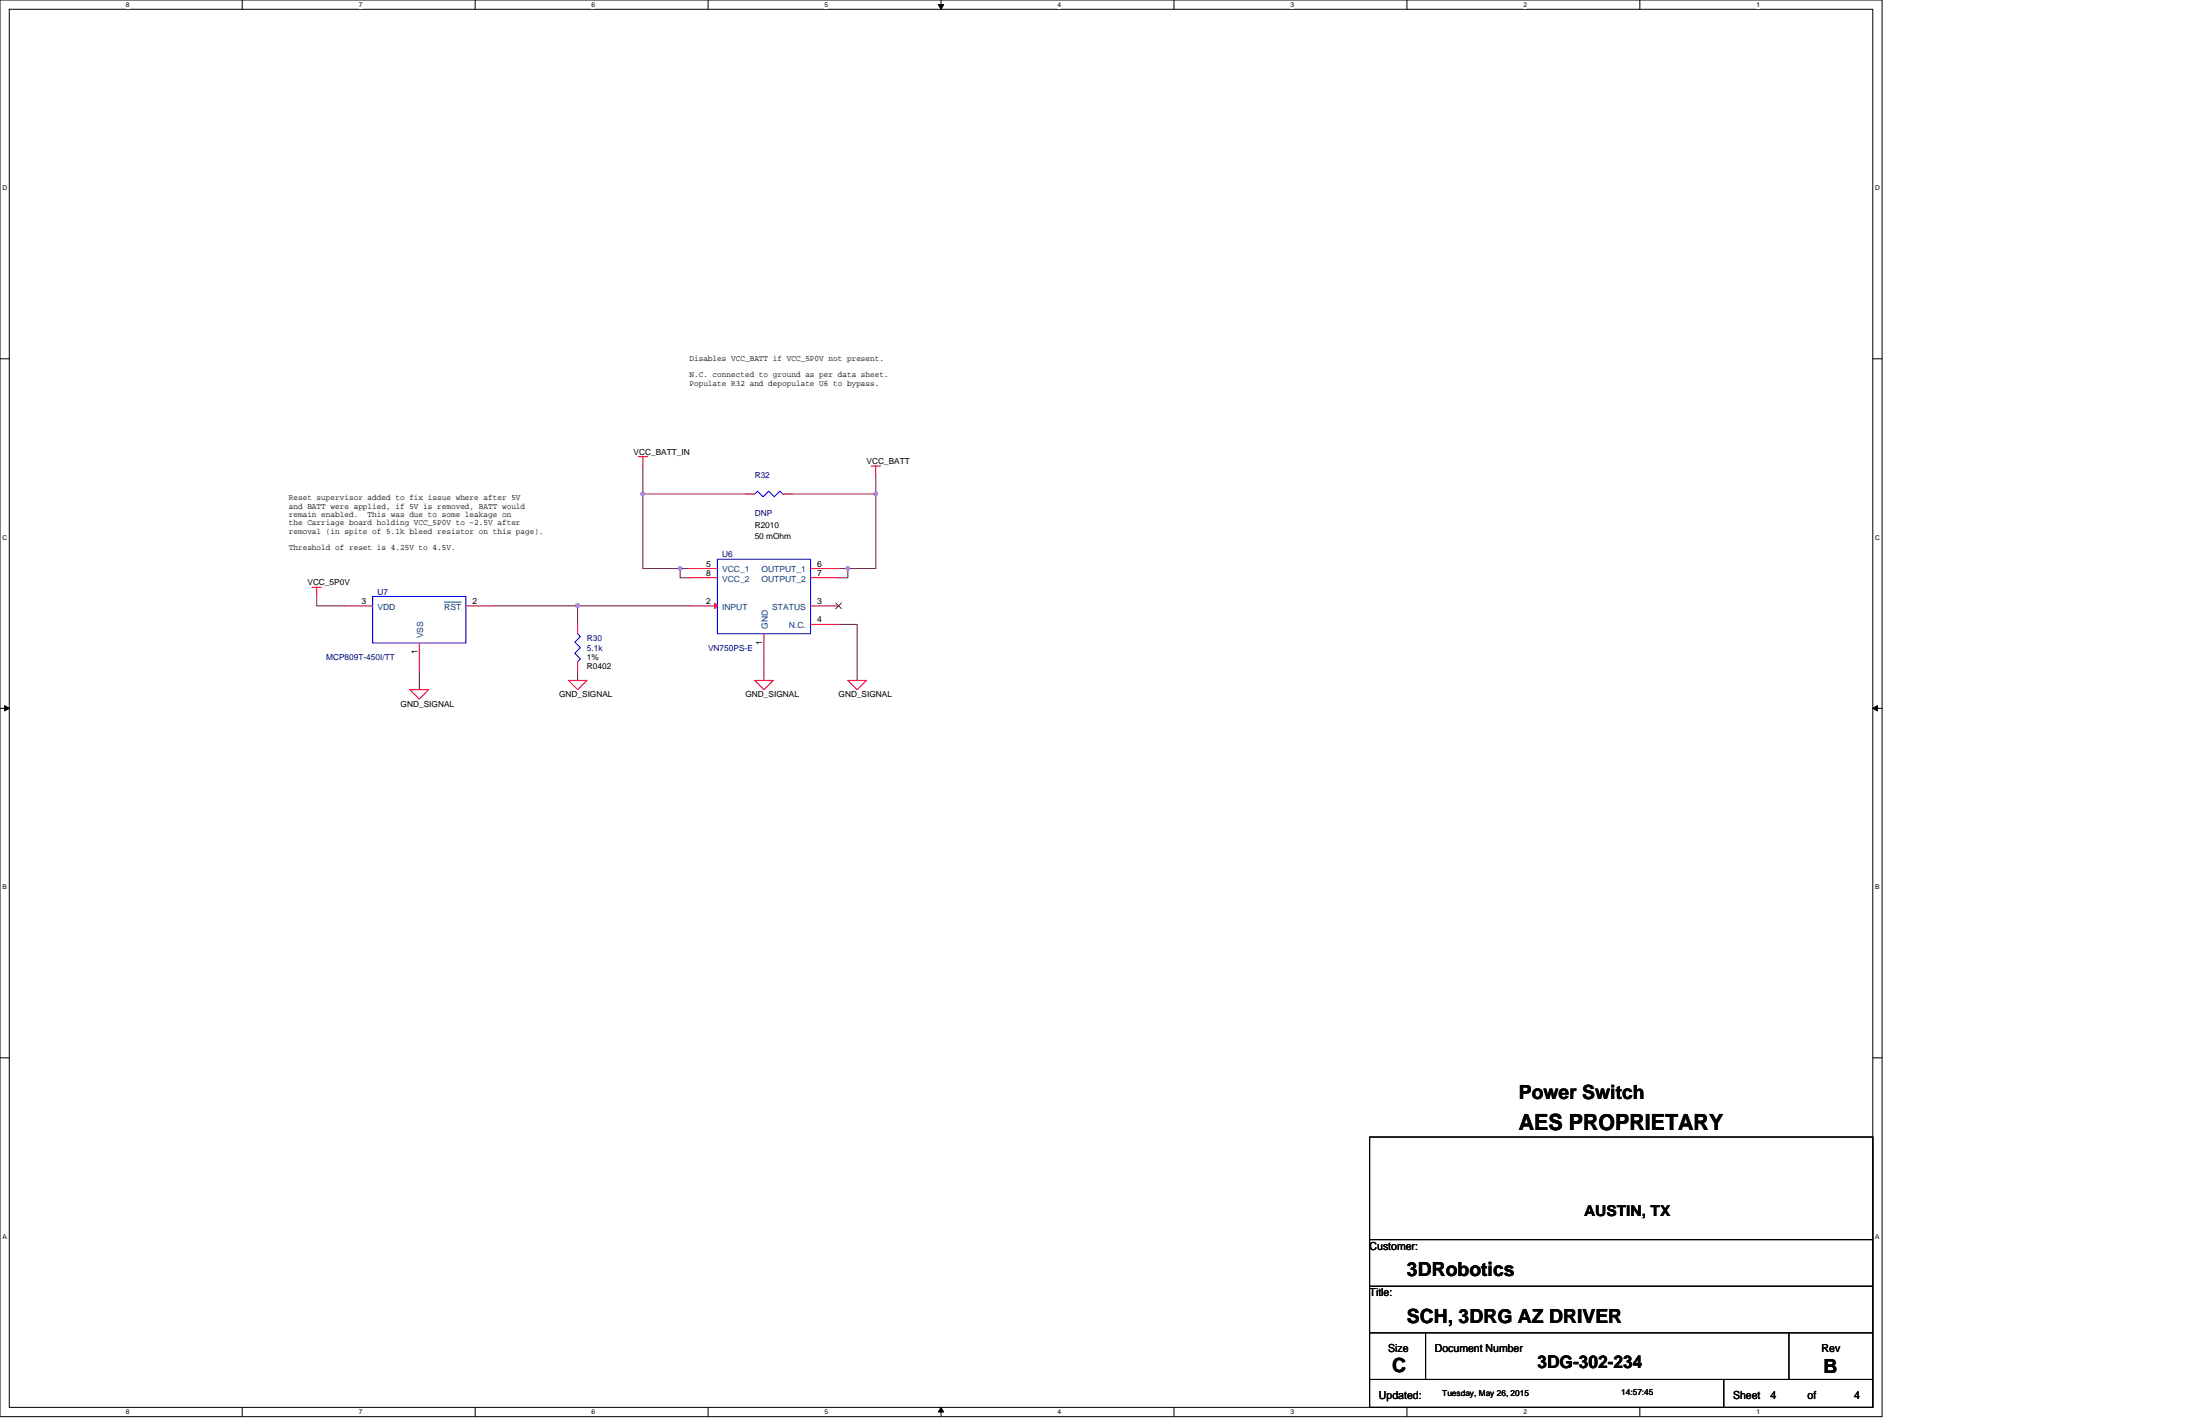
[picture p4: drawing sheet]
<svg xmlns="http://www.w3.org/2000/svg" width="432mm" height="279mm" viewBox="0 0 432 279" stroke-linecap="round" stroke-linejoin="round" font-family="sans-serif">
<path d="M0 0h369.4v278h-369.4zM1.8 1.8h365.8v274.3h-365.8z" fill="none" stroke="#000" stroke-width=".2"/>
<g fill="#fff">
<path d="M24.7 .2h.7v1.5h-.7z"/>
<path d="M24.7 276.3h.7v1.5h-.7z"/>
</g>
<path d="M47.5 0v1.8M47.5 276.1v1.9" fill="none" stroke="#000" stroke-width=".2"/>
<g fill="#fff">
<path d="M70.4 .2h.7v1.5h-.7z"/>
<path d="M70.4 276.3h.7v1.5h-.7z"/>
</g>
<path d="M93.3 0v1.8M93.3 276.1v1.9" fill="none" stroke="#000" stroke-width=".2"/>
<g fill="#fff">
<path d="M116.1 .2h.7v1.5h-.7z"/>
<path d="M116.1 276.3h.7v1.5h-.7z"/>
</g>
<path d="M139 0v1.8M139 276.1v1.9" fill="none" stroke="#000" stroke-width=".2"/>
<g fill="#fff">
<path d="M161.8 .2h.8v1.5h-.8z"/>
<path d="M161.8 276.3h.8v1.5h-.8z"/>
</g>
<path d="M184.7 0v1.8M184.7 276.1v1.9" fill="none" stroke="#000" stroke-width=".2"/>
<path d="M184.2 .9h1l-.5 .9zM184.7 276.1l.5 1h-1z" fill="#000" stroke="#000" stroke-width=".2"/>
<g fill="#fff">
<path d="M207.6 .2h.7v1.5h-.7z"/>
<path d="M207.6 276.3h.7v1.5h-.7z"/>
</g>
<path d="M230.4 0v1.8M230.4 276.1v1.9" fill="none" stroke="#000" stroke-width=".2"/>
<g fill="#fff">
<path d="M253.3 .2h.7v1.5h-.7z"/>
<path d="M253.3 276.3h.7v1.5h-.7z"/>
</g>
<path d="M276.1 0v1.8M276.1 276.1v1.9" fill="none" stroke="#000" stroke-width=".2"/>
<g fill="#fff">
<path d="M299 .2h.7v1.5h-.7z"/>
<path d="M299 276.3h.7v1.5h-.7z"/>
</g>
<path d="M321.9 0v1.8M321.9 276.1v1.9" fill="none" stroke="#000" stroke-width=".2"/>
<g fill="#fff">
<path d="M344.7 .2h.7v1.5h-.7z"/>
<path d="M344.7 276.3h.7v1.5h-.7z"/>
<path d="M.5 36.1h.9v1.5h-.9z"/>
<path d="M368 36.1h1v1.5h-1z"/>
<path d="M.5 104.7h.9v1.5h-.9z"/>
<path d="M368 104.7h1v1.5h-1z"/>
</g>
<path d="M0 70.4h1.8M367.6 70.4h1.8" fill="none" stroke="#000" stroke-width=".2"/>
<g fill="#fff">
<path d="M.5 173.3h.8v1.4h-.8z"/>
<path d="M368 173.3h.9v1.4h-.9z"/>
</g>
<path d="M0 139h1.8M367.6 139h1.8" fill="none" stroke="#000" stroke-width=".2"/>
<path d="M.9 138.5l.9 .5-.9 .5zM367.6 139l.9-.5v1z" fill="#000" stroke="#000" stroke-width=".2"/>
<g fill="#fff">
<path d="M.5 241.9h.8v1.4h-.8z"/>
<path d="M368 241.9h.9v1.4h-.9z"/>
</g>
<path d="M0 207.6h1.8M367.6 207.6h1.8M268.8 223.1h98.8v53h-98.8zM268.8 252.4h98.8M268.8 243.2h98.8M268.8 261.5h98.8M268.8 270.7h98.8M279.8 261.5v9.2M338.3 270.7v5.4M351.1 261.5v9.2" fill="none" stroke="#000" stroke-width=".2"/>
<g fill="none" stroke="#800040" stroke-width=".2">
<path d="M126.2 96.9v14.6h7.3M126.2 96.9h20.1M126.2 91.4v5.5M171.9 96.9v14.6h-5.5M171.9 93.3v3.6h-16.5M62.2 117v1.9h5.4M96.9 118.9h16.5M113.4 118.9h21.9M113.4 118.9v3.6M133.5 111.5v1.9h1.8M133.5 111.5h1.8M164.6 111.5h1.8v1.9h-1.8"/>
<path d="M82.3 131.7v3.6M113.4 131.7v1.8M149.9 129.8v3.7M164.6 122.5h3.6v11"/>
</g>
<g fill="#f0f" stroke="#f0f" stroke-width=".2">
<circle cx="126.2" cy="96.9" r=".35"/>
<circle cx="133.5" cy="111.5" r=".35"/>
<circle cx="166.4" cy="111.5" r=".35"/>
<circle cx="171.9" cy="96.9" r=".35"/>
<circle cx="113.4" cy="118.8" r=".36"/>
</g>
<g fill="none" stroke="#f00" stroke-width=".2">
<path d="M125.3 89.6h1.8M126.2 89.6v1.8M146.3 96.9h1.8M153.6 96.9h1.8M171 91.4h1.8M171.9 91.4v1.9M61.3 115.2h1.8M62.2 115.2v1.8M67.6 118.9h5.6M91.4 118.9h5.5M135.3 118.9h5.5M135.3 111.5h5.5"/>
<path d="M135.3 113.4h5.5M159.1 118.9h5.5M159.1 111.5h5.5M159.1 113.4h5.5M80.5 135.3h3.6l-1.8 1.9zM82.3 126.2v5.5M111.5 133.5h3.7l-1.8 1.8zM113.4 122.5v1.9M113.4 129.8v1.9M148.1 133.5h3.7l-1.9 1.8zM149.9 124.4v5.4M159.1 122.5h5.5"/>
<path d="M166.4 133.5h3.7l-1.9 1.8z"/>
</g>
<path d="M148.1 96.9l.6-.5 1.1 1.1 1.1-1.1 1.1 1.1 1.1-1.1 .5 .5M73.2 117h18.2v9.2h-18.2zM140.8 109.7h18.3v14.7h-18.3zM113.4 124.4l.5 .5-1.1 1.1 1.1 1.1-1.1 1.1 1.1 1.1-.5 .5" fill="none" stroke="#00f" stroke-width=".2"/>
<path d="M87.2 118.1h3.3" fill="none" stroke="#004080" stroke-width=".2"/>
<path d="M140.3 118.3l.5 .6-.5 .5z" fill="#f00" stroke="#f00" stroke-width=".2"/>
<path d="M164 118.3l1.2 1.1M165.1 118.3l-1.1 1.1" fill="none" stroke="#804000" stroke-width=".2"/>
<text font-size="4.4" x="298.1" y="221.7">AES PROPRIETARY</text>
<g font-size="3.8">
<text x="298.1" y="215.7">Power Switch</text>
<text x="276.1" y="250.4">3DRobotics</text>
<text x="276.1" y="259.6">SCH, 3DRG AZ DRIVER</text>
<text x="273.2" y="269.3">C</text>
<text x="357.9" y="269.4">B</text>
</g>
<text font-size="3.5" x="301.8" y="268.4">3DG-302-234</text>
<text font-size="2.9" x="310.9" y="238.6">AUSTIN, TX</text>
<g font-size="2.2">
<text x="268.8" y="245.2">Customer:</text>
<text x="268.8" y="254.3">Title:</text>
<text x="272.5" y="265.3">Size</text>
<text x="281.6" y="265.3">Document Number</text>
<text x="357.5" y="265.3">Rev</text>
<text x="270.7" y="274.4">Updated:</text>
<text x="340.1" y="274.4">Sheet</text>
<text x="347.5" y="274.4">4</text>
<text x="354.8" y="274.4">of</text>
<text x="363.9" y="274.4">4</text>
</g>
<g font-size="1.7">
<text x="138.6" y="111.2">5</text>
<text x="138.6" y="113">8</text>
<text x="160.4" y="111.2">6</text>
<text x="160.4" y="113">7</text>
<text x="71" y="118.5">3</text>
<text x="92.7" y="118.5">2</text>
<text x="138.6" y="118.5">2</text>
<text x="160.4" y="118.5">3</text>
<text x="160.4" y="122.1">4</text>
<text x="81.9" y="128.4" transform="rotate(-90 81.9 128.4)">1</text>
<text x="149.6" y="126.6" transform="rotate(-90 149.6 126.6)">1</text>
</g>
<g font-size="1.7" fill="#004080">
<text x="141.7" y="112.3">VCC_1</text>
<text x="149.4" y="112.3">OUTPUT_1</text>
<text x="74.1" y="119.6">VDD</text>
<text x="87.2" y="119.6">RST</text>
<text x="141.7" y="119.6">INPUT</text>
<text x="141.7" y="114.1">VCC_2</text>
<text x="149.4" y="114.1">OUTPUT_2</text>
<text x="151.6" y="119.6">STATUS</text>
<text x="83.1" y="125.3" transform="rotate(-90 83.1 125.3)">VSS</text>
<text x="150.7" y="123.4" transform="rotate(-90 150.7 123.4)">GND</text>
<text x="154.8" y="123.3">N.C.</text>
</g>
<g font-size="1.6">
<text x="135.3" y="70.8">Disables VCC_BATT if VCC_5P0V not present.</text>
<text x="135.3" y="74">N.C. connected to ground as per data sheet.</text>
<text x="135.3" y="75.6">Populate R32 and depopulate U6 to bypass.</text>
<text x="124.4" y="89.3">VCC_BATT_IN</text>
<text x="170.1" y="91.1">VCC_BATT</text>
<text x="56.7" y="98.2">Reset supervisor added to fix issue where after 5V</text>
<text x="56.7" y="99.8">and BATT were applied, if 5V is removed, BATT would</text>
<text x="56.7" y="101.5">remain enabled.</text>
<text x="72.2" y="101.5">This was due to some leakage on</text>
<text x="56.7" y="103.1">the Carriage board holding VCC_5P0V to ~2.5V after</text>
<text x="56.7" y="104.7">removal (in spite of 5.1k bleed resistor on this page).</text>
<text x="56.7" y="108">Threshold of reset is 4.25V to 4.5V.</text>
<text x="148.1" y="103.5">R2010</text>
<text x="148.1" y="105.7">50 mOhm</text>
<text x="60.3" y="114.9">VCC_5P0V</text>
<text x="115.2" y="131.3">R0402</text>
<text x="115.2" y="129.5">1%</text>
<text x="109.7" y="136.8">GND_SIGNAL</text>
<text x="146.3" y="136.8">GND_SIGNAL</text>
<text x="164.6" y="136.8">GND_SIGNAL</text>
<text x="78.6" y="138.6">GND_SIGNAL</text>
<text x="283.1" y="274">Tuesday, May 26, 2015</text>
<text x="318.2" y="273.8">14:57:45</text>
</g>
<g font-size="1.6" fill="#000080">
<text x="148.1" y="93.8">R32</text>
<text x="148.1" y="101.3">DNP</text>
<text x="141.7" y="109.4">U6</text>
<text x="74.1" y="116.7">U7</text>
<text x="115.2" y="125.8">R30</text>
<text x="64" y="129.5">MCP809T-450I/TT</text>
<text x="115.2" y="127.7">5.1k</text>
<text x="139" y="127.7">VN750PS-E</text>
</g>
<g font-size="1.3">
<text x="24.7" y="1.4">8</text>
<text x="70.4" y="1.4">7</text>
<text x="116.1" y="1.4">6</text>
<text x="161.8" y="1.4">5</text>
<text x="207.6" y="1.4">4</text>
<text x="253.3" y="1.4">3</text>
<text x="299" y="1.4">2</text>
<text x="344.7" y="1.4">1</text>
<text x=".5" y="37.3">D</text>
<text x="368" y="37.3">D</text>
<text x=".5" y="105.9">C</text>
<text x="368" y="105.9">C</text>
<text x=".5" y="174.5">B</text>
<text x="368" y="174.5">B</text>
<text x=".5" y="243">A</text>
<text x="368" y="243">A</text>
<text x="24.7" y="277.5">8</text>
<text x="70.4" y="277.5">7</text>
<text x="116.1" y="277.5">6</text>
<text x="161.8" y="277.5">5</text>
<text x="207.6" y="277.5">4</text>
<text x="253.3" y="277.5">3</text>
<text x="299" y="277.5">2</text>
<text x="344.7" y="277.5">1</text>
</g>
</svg>
